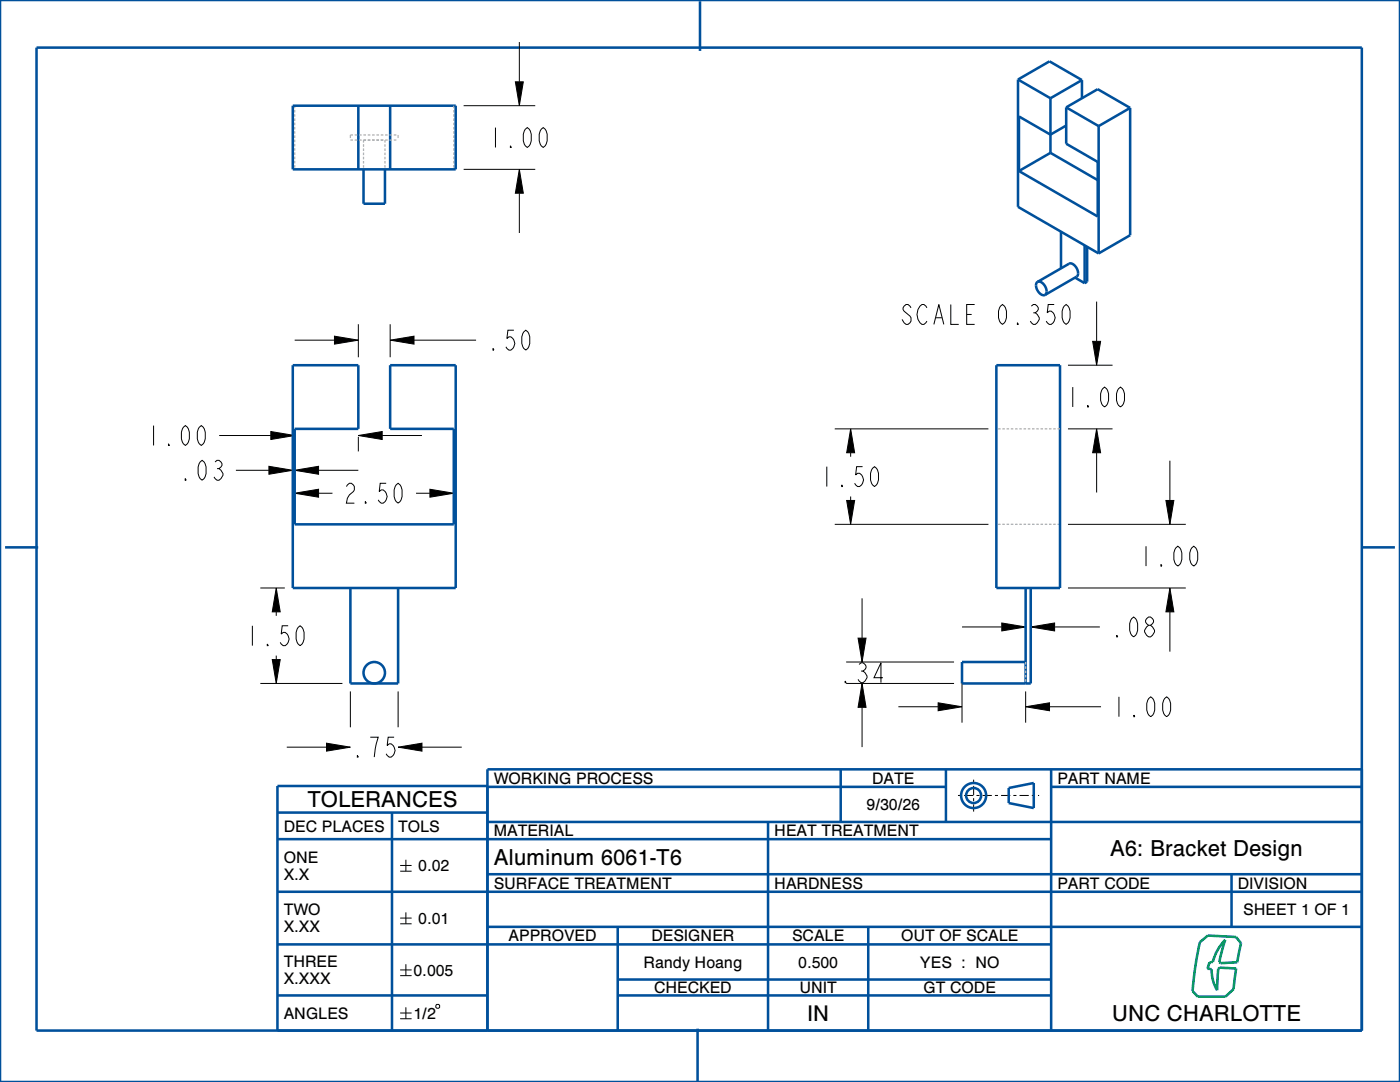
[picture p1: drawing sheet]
<svg xmlns="http://www.w3.org/2000/svg" width="279mm" height="216mm" viewBox="0 0 279 216" stroke-linecap="round" stroke-linejoin="round" font-family="sans-serif">
<g fill="#000">
<path d="M102.9 16.3h1.5l-.8 4.8zM103.6 33.8l.8 4.8h-1.5zM66.8 67.1l4.7 .8-4.7 .8zM77.9 67.9l4.7-.8v1.6zM218.1 68.1h1.6l-.8 4.8zM53.7 93l4.7 .8-4.7 .8zM58.8 93.8l4.8-.8v1.6zM58.8 98.4l4.8-.8v1.6zM54.1 86.1l4.7 .8-4.7 .8zM71.5 86.9l4.8-.8v1.6zM85.8 97.6l4.8 .8-4.8 .8zM169.8 85.6l.8 4.7h-1.6z"/>
<path d="M218.9 85.6l.8 4.7h-1.6zM55.1 117.3l.8 4.8h-1.6zM169 99.9h1.6l-.8 4.7zM232.7 99.9h1.6l-.8 4.7zM233.5 117.3l.8 4.8h-1.6zM54.3 131.6h1.6l-.8 4.8zM172 136.4l.8 4.7h-1.6zM171.2 127.3h1.6l-.8 4.8zM199.9 124.3l4.8 .8-4.8 .8zM205.7 125.1l4.8-.8v1.6zM65.2 148.3l4.7 .8-4.7 .8zM79.5 149.1l4.7-.8v1.6z"/>
<path d="M187.2 140.2l4.8 .8-4.8 .8zM204.7 141l4.8-.8v1.6z"/>
</g>
<g fill="none" stroke="#000" stroke-width=".2">
<path d="M102.9 16.3h1.5l-.8 4.8zM103.6 8.4v7.9M92.5 33.8h14.3M92.5 21.1h14.3M103.6 33.8l.8 4.8h-1.5zM103.6 38.6v7.9M58.8 67.9h8M66.8 67.1l4.7 .8-4.7 .8zM71.5 64.7v6.6M77.9 67.9l4.7-.8v1.6zM77.9 64.7v6.6M82.6 67.9h12.4"/>
<path d="M213.1 72.9h8.9M218.1 68.1h1.6l-.8 4.8zM218.9 60.2v7.9M43.7 86.9h10.4M47.1 93.8h6.6M53.7 93l4.7 .8-4.7 .8zM54.1 86.1l4.7 .8-4.7 .8zM58.8 93.8l4.8-.8v1.6zM58.8 98.4l4.8-.8v1.6zM63.6 98.4h2.8M63.6 93.8h7.9M71.5 86.9l4.8-.8v1.6z"/>
<path d="M71.5 87.2v2.9M76.3 86.9h7.9M83 98.4h2.8M85.8 97.6l4.8 .8-4.8 .8zM166.6 85.6h30.7M169 99.9h1.6l-.8 4.7zM169.8 85.6l.8 4.7h-1.6zM169.8 90.3v.8M169.8 99.1v.8M213.1 85.6h8.9M218.9 85.6l.8 4.7h-1.6zM218.9 90.3v8"/>
<path d="M232.7 99.9h1.6l-.8 4.7zM233.5 91.9v8M52 117.3h4.8M55.1 117.3l.8 4.8h-1.6zM166.6 104.6h30.7M172 119.4v7.9M213.1 117.3h23.6M213.1 104.6h23.6M233.5 117.3l.8 4.8h-1.6zM52 136.4h16.3M54.3 131.6h1.6l-.8 4.8zM55.1 122.1v.8"/>
<path d="M55.1 130.8v.8M69.9 138v7.1M79.5 138v7.1M168.9 136.4h21.5M168.9 132.1h21.5M171.2 127.3h1.6l-.8 4.8zM172 136.4l.8 4.7h-1.6zM192 125.1h7.9M192 135.8v8.4M199.9 124.3l4.8 .8-4.8 .8zM204.7 138v6.2M205.7 125.1l4.8-.8v1.6z"/>
<path d="M210.5 125.1h9M233.5 122.1v7.9M57.2 149.1h8M65.2 148.3l4.7 .8-4.7 .8zM79.5 149.1l4.7-.8v1.6zM84.2 149.1h8M172 141.1v8M179.3 141h7.9M187.2 140.2l4.8 .8-4.8 .8zM204.7 141l4.8-.8v1.6zM209.5 141h10.2M79.9 172.7h2.2"/>
<path d="M79.9 173.8h2.2M81 171.6v2.2M79.9 183.2h2.2M79.9 184.3h2.2M79.9 193.5h2.2M79.9 194.7h2.2M81 182.1v2.2M81 192.4v2.3M79.9 202.1h2.2M79.9 203.3h2.2M81 201v2.3M87 200.6l.2-.2h.3l.2 .2v.4l-.2 .2h-.3l-.2-.2z"/>
</g>
<g fill="none" stroke="#00509b" stroke-width=".51">
<path d="M0 0h279.4v215.9h-279.4zM7.3 9.5h264.5v196.1h-264.5zM139.7 .3v9.9M203.2 15.9l6.3-3.7 6.4 3.8M203.2 15.9v25.4l16.1 9.3M203.2 15.9l6.4 3.7M209.6 19.6v10.9M215.9 16l-6.3 3.6M215.9 16v3.6M58.4 21.1h32.5v12.7h-32.5zM71.5 21.1v12.7M72.5 33.8v6.8h4.3v-6.8"/>
<path d="M77.9 21.1v12.7M209.6 30.5l-6.2 3.6M209.6 30.5l9.5 5.4M212.8 21.4l6.3-3.6 6.4 3.7M212.8 25.1l-3.2 1.8-6.2-3.7v10.9M212.8 21.4v7.3l6.3 3.6v10.9l-15.7-9.1M212.8 21.4l6.5 3.8M219.3 25.2v25.4M225.5 21.5l-6.2 3.7M225.5 21.5v25.4l-6.2 3.7M207.1 56.2l-.3 .6 .1 .9a1.47 1.47 0 0 0 1.7 1.1M207.1 56.2l6.3-3.6a1.79 1.79 0 0 1 1.8 2l-.3 .6-6.3 3.6"/>
<path d="M207.1 56.2a1.79 1.79 0 0 1 1.8 2l-.3 .6M211.7 46.2v7.3M214.5 55.4l2 1.1M216.5 49v7.5M217 49.2v7l-.5 .3M58.4 72.9h13.1v12.7h-12.7v19h31.8v-19h-12.7v-12.7h13v44.4h-32.5zM198.8 72.9h12.7v44.4h-12.7zM1 109.2h6.6M69.9 117.3v19.1h9.6v-19.1M204.7 117.3v19.1M205.7 117.3v19.1h-13.7v-4.3h12.7M271.8 109.2h6.6"/>
<path d="M97.3 157h91.5M97.3 156.8h-41.9v48.8M167.8 153.5v10.5M188.8 153.5v10.5M201.3 157.2l5-1v5l-5-1zM209.8 157h62M209.8 153.5v52.1M271.8 153.5h-174.5v52.1M55.4 162.1h41.9M55.4 177.9h41.9M78.2 162.1v43.5M97.3 164h174.5"/>
<path d="M97.3 174.4h174.5M97.3 177.9h174.5M153.3 164v41.6M209.8 167.4h-154.4M245.8 174.4v10.5M55.4 198.6h41.9M97.3 184.9h174.5M123.3 195.5h86.5M123.3 198.6h86.5M123.3 184.9v20.7M173.3 184.9v20.7M209.8 188.4h-154.4"/>
<path d="M139.2 205.3v10.6"/>
<circle cx="74.7" cy="134.2" r="2.14"/>
<circle cx="194.3" cy="158.7" r="2.5"/>
<circle cx="194.3" cy="158.7" r="1.5"/>
</g>
<path d="M191.2 158.7h16.2M194.3 155.6v6.3" fill="none" stroke="#000" stroke-width=".2" stroke-dasharray=".6 .6 1.8 .6" stroke-linecap="butt"/>
<path d="M239.5 188l1.5-1.3 5.7 .3 1 1.2-.8 3.8-3.3 .2-.3-.2 1.2-4.5-.9 1.2-.8 1.2-.8 2-.6 .1-.4 1.3 .8 .1 .1 1.2 .2 1.3 .8 1.7 .2-4.3 .4-.2 3.2 .2-.5 4.1-1.6 1.5h-5.6l-1-1.1 .6-4.9z" fill="none" stroke="#00915f" stroke-width=".51"/>
<g fill="none" stroke="#afafb4" stroke-width=".25">
<path d="M58.8 21.1v.5M58.8 21.9v.5M58.8 22.8v.5M58.8 23.6v.5M58.8 24.5v.5M58.8 25.3v.5M58.8 26.2v.5M58.8 27v.5M58.8 27.9v.5M58.8 28.7v.5M58.8 29.6v.5M58.8 30.4v.5"/>
<path d="M58.8 31.3v.5M58.8 32.1v.5M58.8 32.9v.6M58.8 33.8h.1M69.9 27.9h.5M70.4 26.9h-.5v.6M70.8 27.9h.5M70.8 26.9h.5M71.7 27.9h.5M71.7 26.9h.5M72.5 26.9h.5M72.5 28.8v.5"/>
<path d="M72.5 29.6v.5M72.5 30.5v.5M72.5 31.3v.5M72.5 32.1v.5M72.5 33v.5M73.1 27.9h-.6v.5M73.4 27.9h.5M73.4 26.9h.5M74.3 27.9h.5M74.3 26.9h.5M75.1 27.9h.5M75.1 26.9h.5"/>
<path d="M76 27.9h.5M76 26.9h.5M76.8 28.8v.5M76.8 29.6v.5M76.8 30.5v.5M76.8 31.3v.5M76.8 32.1v.5M76.8 33v.5M76.9 26.9h.5M77.4 27.9h-.5l-.1 .5M77.7 27.9h.5M77.7 26.9h.5"/>
<path d="M78.6 27.9h.5M78.6 26.9h.5M79.5 26.9v.6M90.6 21.1v.5M90.6 21.9v.5M90.6 22.8v.5M90.6 23.6v.5M90.6 24.5v.5M90.6 25.3v.5M90.6 26.2v.5M90.6 27v.5M90.6 27.9v.5"/>
<path d="M90.6 28.7v.5M90.6 29.6v.5M90.6 30.4v.5M90.6 31.3v.5M90.6 32.1v.5M90.6 32.9v.6M90.6 33.8h.1M198.8 85.6h.1M199.2 85.6h.5M200 85.6h.5M200.9 85.6h.5M201.7 85.6h.5"/>
<path d="M202.6 85.6h.5M203.4 85.6h.5M204.3 85.6h.5M205.1 85.6h.5M206 85.6h.5M206.8 85.6h.5M207.7 85.6h.5M208.5 85.6h.5M209.3 85.6h.6M210.2 85.6h.5M211 85.6h.5M198.8 104.6h.1"/>
<path d="M199.2 104.6h.5M200 104.6h.5M200.9 104.6h.5M201.7 104.6h.5M202.6 104.6h.5M203.4 104.6h.5M204.3 104.6h.5M205.1 104.6h.5M206 104.6h.5M206.8 104.6h.5M207.7 104.6h.5M208.5 104.6h.5"/>
<path d="M209.3 104.6h.6M210.2 104.6h.5M211 104.6h.5M204.7 132.1v.5M204.7 133v.5M204.7 133.8v.5M204.7 134.7v.5M204.7 135.5v.5"/>
</g>
<g font-size="5.2">
<text x="97.3" y="29.4">1.00</text>
<text x="179.9" y="64.7">SCALE 0.350</text>
<text x="97" y="69.9">.50</text>
<text x="212.5" y="81.2">1.00</text>
<text x="29.1" y="88.9">1.00</text>
<text x="35.6" y="95.8">.03</text>
<text x="68.3" y="100.4">2.50</text>
<text x="163.4" y="97.1">1.50</text>
<text x="227.1" y="113">1.00</text>
<text x="48.8" y="128.8">1.50</text>
<text x="221.5" y="127.1">.08</text>
<text x="167.3" y="136.2">.34</text>
<text x="221.7" y="143">1.00</text>
<text x="69.9" y="151.1">.75</text>
</g>
<g font-size="4.4">
<text x="61.4" y="161.1">TOLERANCES</text>
<text x="98.5" y="172.5">Aluminum 6061-T6</text>
<text x="221.5" y="170.8">A6: Bracket Design</text>
<text x="221.9" y="203.7">UNC CHARLOTTE</text>
</g>
<text font-size="4.3" x="161.1" y="203.7">IN</text>
<g font-size="3.2">
<text x="98.5" y="156.4">WORKING PROCESS</text>
<text x="173" y="161.7">9/30/26</text>
<text x="174.1" y="156.4">DATE</text>
<text x="211" y="156.4">PART NAME</text>
<text x="56.6" y="165.9">DEC PLACES</text>
<text x="79.5" y="165.9">TOLS</text>
<text x="98.5" y="166.9">MATERIAL</text>
<text x="154.5" y="166.9">HEAT TREATMENT</text>
<text x="56.6" y="172.1">ONE</text>
<text x="83.5" y="173.8">0.02</text>
<text x="56.6" y="175.6">X.X</text>
<text x="98.5" y="177.3">SURFACE TREATMENT</text>
<text x="154.5" y="177.3">HARDNESS</text>
<text x="211" y="177.3">PART CODE</text>
<text x="247" y="177.3">DIVISION</text>
<text x="56.6" y="182.6">TWO</text>
<text x="83.5" y="184.3">0.01</text>
<text x="248.1" y="182.6">SHEET 1 OF 1</text>
<text x="56.6" y="186.1">X.XX</text>
<text x="101.5" y="187.8">APPROVED</text>
<text x="130" y="187.8">DESIGNER</text>
<text x="158.1" y="187.8">SCALE</text>
<text x="179.8" y="187.8">OUT OF SCALE</text>
<text x="56.6" y="193">THREE</text>
<text x="56.6" y="196.4">X.XXX</text>
<text x="82.5" y="194.7">0.005</text>
<text x="128.4" y="193.1">Randy Hoang</text>
<text x="159.3" y="193.1">0.500</text>
<text x="183.6" y="193.1">YES : NO</text>
<text x="56.6" y="203.3">ANGLES</text>
<text x="82.5" y="203.3">1/2</text>
<text x="130.5" y="198.2">CHECKED</text>
<text x="159.5" y="198.2">UNIT</text>
<text x="184.3" y="198.2">GT CODE</text>
</g>
</svg>
